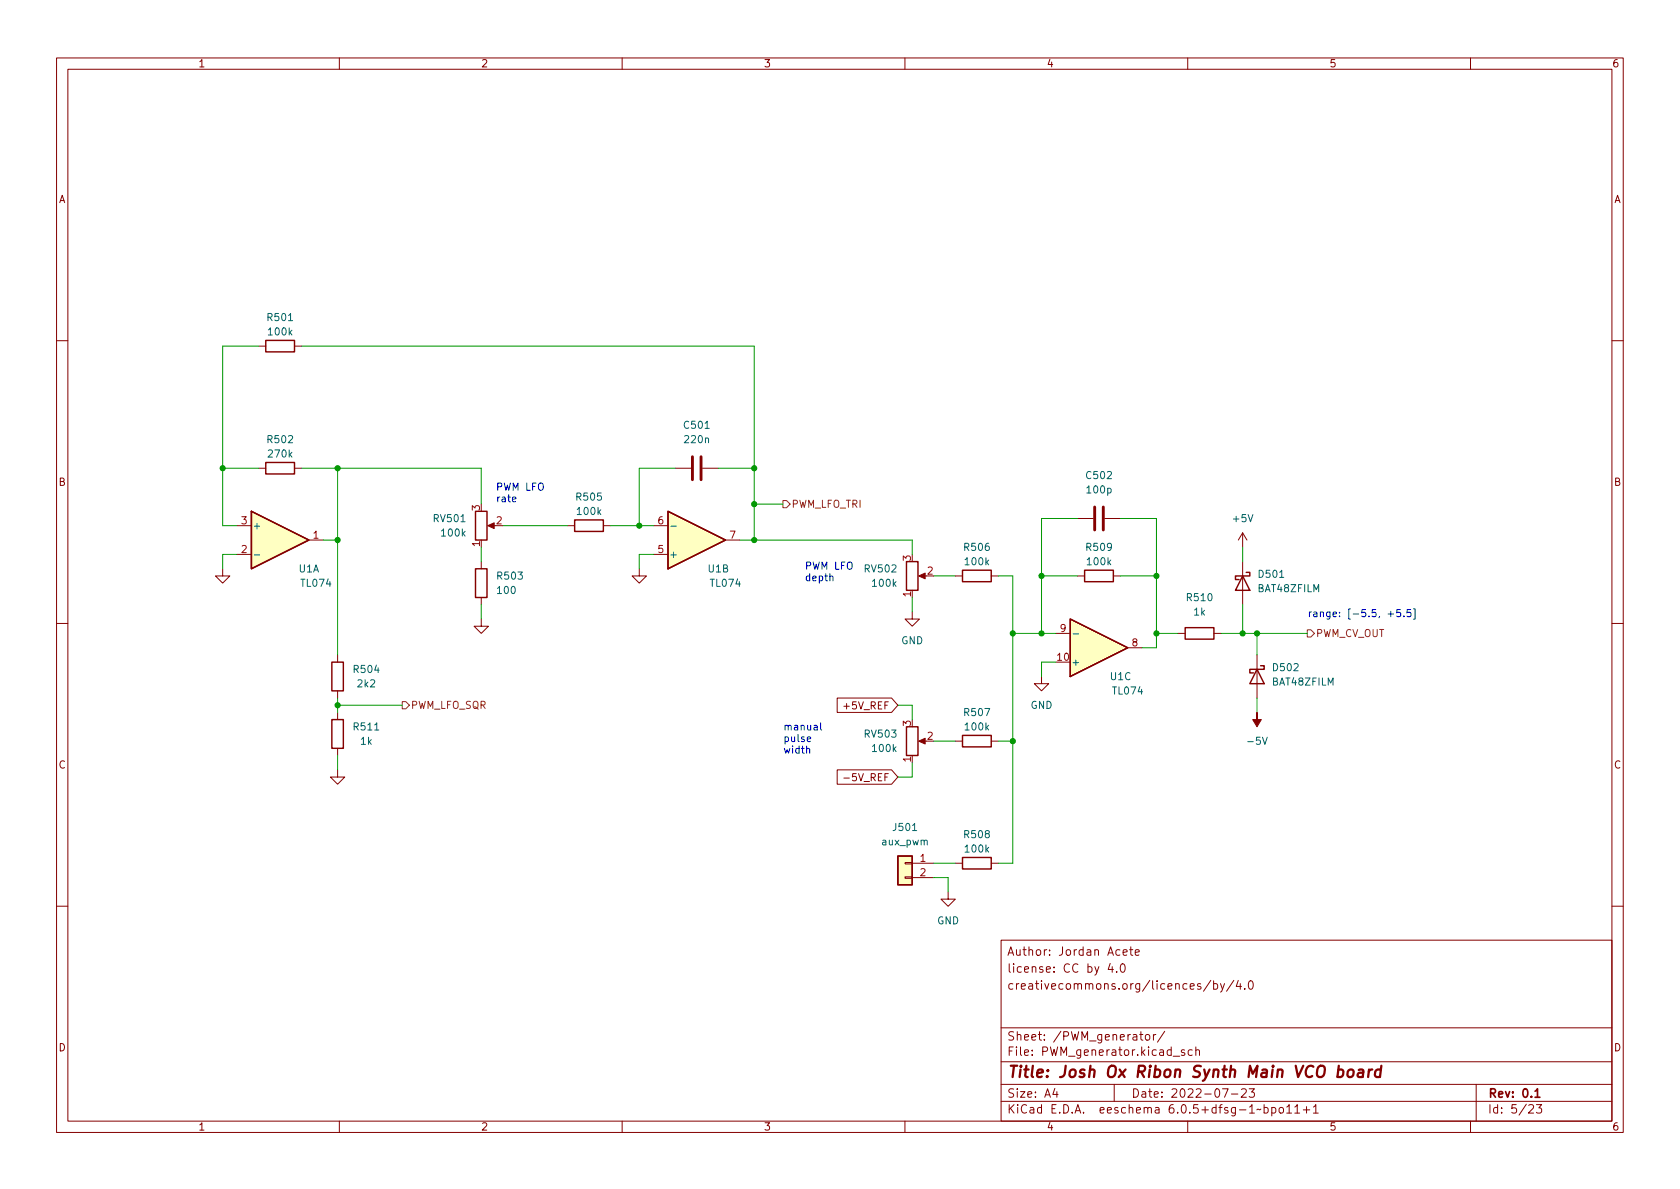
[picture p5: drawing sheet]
<svg xmlns="http://www.w3.org/2000/svg" width="297mm" height="210mm" viewBox="0 0 297 210" stroke-linecap="round" stroke-linejoin="round" font-family="sans-serif">
<g fill="none" stroke="#840000" stroke-width=".18">
<path d="M10 10.2h277v190.1h-277zM12 12.2h273v186.1h-273zM60 10.2v2M110 10.2v2M160 10.2v2M210 10.2v2M260 10.2v2M10 60.2h2M45.7 61.2h1.3M52.1 61.2h1.2M285 60.2h2M41.9 98h2.5"/>
<path d="M41.9 93h2.5M45.7 82.8h1.3M52.1 82.8h1.2M54.6 95.5h2.5M85.1 99.3v1.3M86.6 93h1M100.3 93h1.3M106.7 93h1.2M115.6 98h2.5M115.6 93h2.5M119.4 82.8h2.8M124.2 82.8h2.8"/>
<path d="M128.3 95.5h2.5M190.5 91.7h2.8M195.3 91.7h2.8M219.7 94.2v2.6M219.7 99.3v7.6M219.7 94.2l-.8 1.3M219.7 94.2l.8 1.3M10 110.2h2M39.4 100.6v1.2h1.2l-1.2 1.3-1.3-1.3h1.3M59.7 115.8v1.3M85.1 109.5v1.2h1.3l-1.3 1.3-1.3-1.3h1.3M85.1 105.7v1.2"/>
<path d="M113 100.6v1.2h1.3l-1.3 1.3-1.2-1.3h1.2M161.3 108.2v1.3h1.3l-1.3 1.2-1.3-1.2h1.3M162.8 101.8h1M168.9 101.8h1.3M175.3 101.8h1.2M184.1 119.6v1.3h1.3l-1.3 1.3-1.2-1.3h1.2M186.7 112h2.5M190.5 101.8h1.3M196.8 101.8h1.3M199.4 114.5h2.5M208.3 112h1.2M214.6 112h1.3"/>
<path d="M222.2 115.8v7.6M285 110.2h2M59.7 136.1v1.3h1.3l-1.3 1.3-1.3-1.3h1.3M59.7 122.2v1.2M59.7 126v1.2M59.7 132.3v1.3M148 123.4h9.6l1.1 1.3-1.1 1.3h-9.6zM148 136.1h9.6l1.1 1.3-1.1 1.3h-9.6zM149.2 137.6h1M162.8 131.1h1M168.9 131.1h1.3M175.3 131.1h1.2"/>
<path d="M160 155.1h1.3v.2h-1.3zM160 152.5h1.3v.3h-1.3zM161.3 152.6h3.8M161.3 155.2h3.8M167.6 157.7v1.3h-1.2l1.2 1.3 1.3-1.3h-1.3M168.9 152.6h1.3M175.3 152.6h1.2M10 160.2h2M177 166.3h108v32h-108zM196.3 170.4l-.4 1h1M196.6 170.9v1M197.4 171.8v.1"/>
<path d="M198.2 170.6l.2-.2a.81 .81 0 0 1 .6 .7 .81 .81 0 0 1-.3 .8h-.1a.81 .81 0 0 1-.4-1.3zM198.6 168.4l.7-.1-.1-.3-.4-.1-.2 .2v.8h.6M199.7 167.9h.6M199.9 167.4v1.3l.4 .2M200.7 168.4l.7-.1v-.3l-.5-.1-.2 .2 .1 .8h.6M214.1 173.4l-1.3 1.9M214.6 174l.4-.1 .3 .3v.4l-.2 .3h-.5M214.6 173.4v1.5M215.8 173.9l.3 1M216.5 173.9l-.5 1.4-.2 .1M218.1 173.4l-1.2 1.9M218.9 173.4l-.3 1h.9"/>
<path d="M219.3 173.9v1M220.1 174.8v.1M220.9 173.6l.2-.2a.81 .81 0 0 1 .6 .7 .81 .81 0 0 1-.3 .8h-.2a.81 .81 0 0 1-.3-1.3zM285 160.2h2M60 198.3v2M110 198.3v2M160 198.3v2M177 194.8h108M177 191.8h108M177 187.8h108M177 181.8h108M186.5 192.5l-.4 1h1"/>
<path d="M186.9 193v1M197 191.8v3M201.5 182.9h.6M201.7 182.4v1.3l.4 .2M202.6 183.1l.2-.2 .4 .2 .1 .5-.2 .3h-.3l-.2-.1zM203.9 182.9v1M204.4 182.9l-.3 .1-.2 .2M205.9 182.4l-1.3 1.9M207.4 186.8h1.2M209.4 185.7l-.3-.1-.2 .2v.3l.5 .1v.4h-.5M210 198.3v2M210.8 185.7l-.4-.1-.3 .3v.4l.1 .3h.6"/>
<path d="M211.4 185.8l.2-.2 .4 .1 .1 .9M211.4 185.1v1.5M216.1 192.5h1l-.6 1.5M217.7 193.5h1.2M219.5 192.7l.6-.2 .2 .2 .1 .3-1 1h1M220.9 192.5h.9l-.5 .6 .4 .1v.7l-.2 .1h-.4l-.2-.1M223.5 195.9l.4-.1 .3 .3v.4l-.1 .3h-.6M223.5 195.3v1.5M224.9 195.9l.4-.1 .3 .3v.4l-.2 .3h-.5M224.9 195.8v1.5M226.3 195.9l.3-.1 .3 .3v.4l-.3 .3h-.3l-.2-.3v-.4zM227.5 195.8l.4-.5v1.5"/>
<path d="M227.5 196.8h.9M228.9 195.8l.5-.5v1.5M228.9 196.8h.9M230.4 196.3h1.2M231 195.7v1.1M232.2 195.8l.4-.5v1.5M232.2 196.8h.9M260 198.3v2M261 191.8v6.5M270.3 195.5l.6-.2 .2 .2 .1 .3-1 1h1M271.7 195.3h.9l-.5 .6 .4 .1v.7l-.2 .1h-.4l-.2-.1"/>
</g>
<path d="M271.4 193l.4-.5v1.5M271.4 194h.9" fill="none" stroke="#840000" stroke-width=".3"/>
<path d="M236.6 189.2l.2-.1 .6 .1 .1 .3v.6a.66 .66 0 0 1-1 .3M238.4 189.3a.52 .52 0 0 1 .5-.2 .52 .52 0 0 1 .4 .4v.6a.55 .55 0 0 1-.5 .4 .55 .55 0 0 1-.6-.4zM240.2 189.2l.2-.1 .6 .1-.1 1.3M241 189.6l-.6 .1a.4 .4 0 0 0-.4 .3 .4 .4 0 0 0 .3 .5l.7-.1M242.1 189.1l-.2 1.4M242.6 189.1l-.4 .1-.2 .3M244.1 189.2a.66 .66 0 0 0-.9 .3l-.1 .6 .1 .3 .2 .1 .6-.1M244.2 188.5l-.2 2" fill="none" stroke="#840000" stroke-width=".4"/>
<g fill="none" stroke="#840000" stroke-width=".25">
<path d="M47 60.2h5.1v2h-5.1zM44.4 90.4l10.2 5.1-10.2 5.1zM47 81.8h5.1v2h-5.1zM84.1 90.4h2v5.1h-2zM101.6 91.9h5.1v2.1h-5.1zM118.1 90.4l10.2 5.1-10.2 5.1zM160.3 99.3h2v5.1h-2zM58.7 117.1h2v5.1h-2zM84.1 100.6h2v5.1h-2zM170.2 100.8h5.1v2.1h-5.1zM189.2 109.5l10.2 5-10.2 5.1zM191.8 100.8h5v2.1h-5z"/>
<path d="M209.5 111h5.1v2h-5.1zM219.7 101.8l1.3 2.6h-2.6zM220.3 101.2h.7v.6h-2.6v.7h.7M222.2 118.4l1.3 2.5h-2.5zM222.9 117.7h.6v.7h-2.5v.6h.6M58.7 127.2h2v5.1h-2zM160.3 128.5h2v5.1h-2zM170.2 130h5.1v2.1h-5.1zM158.7 151.4h2.6v5.1h-2.6zM170.2 151.6h5.1v2.1h-5.1z"/>
</g>
<g fill="#ffffc2" stroke="#ffffc2" stroke-width=".18">
<path d="M189.2 109.5l10.2 5-10.2 5.1z"/>
<path d="M44.4 90.4l10.2 5.1-10.2 5.1z"/>
<path d="M118.1 90.4l10.2 5.1-10.2 5.1z"/>
<path d="M158.7 151.4h2.6v5.1h-2.6z"/>
</g>
<path d="M45 98.1h.9M118.6 93h1M189.7 112.1h1" fill="none" stroke="#006464" stroke-width=".18"/>
<g fill="#840000" stroke="#840000" stroke-width=".18">
<path d="M162.4 131.1l1.2-.5v1z"/>
<path d="M162.4 101.8l1.2-.5v1.1z"/>
<path d="M222.2 126v1.2h.8l-.8 1.3-.7-1.3h.7z"/>
<path d="M86.2 93l1.2-.5v1z"/>
</g>
<path d="M122.4 80.8v4M124 80.8v4M193.5 89.7v4M195.1 89.7v4" fill="none" stroke="#840000" stroke-width=".51"/>
<path d="M138.4 88.5h.7l.6 .6-.6 .7h-.7zM231.1 111.4h.7l.6 .6-.6 .6h-.7zM71.1 124.1h.7l.6 .6-.6 .6h-.7z" fill="none" stroke="#725600" stroke-width=".18"/>
<path d="M146.7 102l.2-.1h.3l.1 .8M245.4 108.6h1M245.9 108.1v1M247.6 107.8h-.6l-.1 .6 .2-.1h.4l.2 .2-.1 .4-.2 .2-.5-.2M248.2 108.9v.2M249.4 107.8h-.6v.6l.1-.1h.5l.1 .2-.1 .4-.2 .2-.4-.2M249.9 107.7h.3v1.8h-.3M142.6 132.5l.2-.2 .3 .1 .1 .8M142.7 130.7l.6-.1v-.2l-.4-.1-.2 .2 .1 .6h.5M145.1 127.8v1.1l.2 .2" fill="none" stroke="#0000c2" stroke-width=".18"/>
<g fill="none" stroke="#009600" stroke-width=".18">
<path d="M45.7 61.2h-6.3v31.8h2.5M53.3 61.2h80v34.3M39.4 82.8h6.3M41.9 98h-2.5v2.6M53.3 82.8h31.8v6.3M57.1 95.5h2.6M59.7 82.8v33M85.1 96.8v2.5M88.9 93h11.4M107.9 93h7.7M115.6 98h-2.6v2.6M119.4 82.8h-6.4v10.2"/>
<path d="M127 82.8h6.3M130.8 95.5h30.5v2.5M133.3 89.1h5.1M190.5 91.7h-6.4v20.3M198.1 91.7h6.4v22.8h-2.6M219.7 96.8v2.5M85.1 106.9v2.6M161.3 105.7v2.5M165.1 101.8h3.8M176.5 101.8h2.6v50.8h-2.6M179.1 112h7.6M184.1 101.8h6.4"/>
<path d="M186.7 117.1h-2.6v2.5M198.1 101.8h6.4M204.5 112h3.8M215.9 112h15.2M219.7 106.9v5.1M222.2 112v3.8M59.7 123.4v2.6M59.7 133.6v2.5M59.7 124.7h11.4M158.7 124.7h2.6v2.5M161.3 134.9v2.5h-2.6M165.1 131.1h3.8"/>
<path d="M176.5 131.1h2.6M222.2 123.4v2.6M165.1 152.6h3.8M165.1 155.2h2.5v2.5"/>
</g>
<g fill="#009600" stroke="#009600" stroke-width=".18">
<circle cx="184.1" cy="112" r=".46"/>
<circle cx="179.1" cy="112" r=".46"/>
<circle cx="179.1" cy="131.1" r=".46"/>
<circle cx="39.4" cy="82.8" r=".46"/>
<circle cx="133.3" cy="82.8" r=".46"/>
<circle cx="133.3" cy="89.1" r=".46"/>
<circle cx="133.3" cy="95.5" r=".46"/>
<circle cx="113" cy="93" r=".46"/>
<circle cx="59.7" cy="95.5" r=".46"/>
<circle cx="59.7" cy="82.8" r=".46"/>
<circle cx="59.7" cy="124.7" r=".46"/>
<circle cx="204.5" cy="112" r=".46"/>
<circle cx="184.1" cy="101.8" r=".46"/>
<circle cx="222.2" cy="112" r=".46"/>
<circle cx="219.7" cy="112" r=".46"/>
<circle cx="204.5" cy="101.8" r=".46"/>
</g>
<text font-size="2.8" fill="#840000" x="178" y="190.6">Title: Josh Ox Ribon Synth Main VCO board</text>
<g font-size="2.1" fill="#840000">
<text x="178" y="172">license: CC by 4.0</text>
<text x="178" y="169">Author: Jordan Acete</text>
<text x="178" y="175">creativecommons.org/licences/by/4.0</text>
<text x="178" y="184">Sheet: /PWM_generator/</text>
<text x="178" y="186.7">File: PWM_generator.kicad_sch</text>
<text x="178" y="196.9">KiCad E.D.A. eeschema 6.0.5+dfsg-1~bpo11+1</text>
<text x="178" y="194.1">Size: A4</text>
<text x="200" y="194.1">Date: 2022-07-23</text>
<text x="263" y="194.1">Rev: 0.1</text>
<text x="263" y="196.9">Id: 5/23</text>
</g>
<g font-size="1.8" fill="#840000">
<text x="35" y="11.9">1</text>
<text x="85" y="11.9">2</text>
<text x="135" y="11.9">3</text>
<text x="185" y="11.9">4</text>
<text x="235" y="11.9">5</text>
<text x="285" y="11.9">6</text>
<text x="10.3" y="35.9">A</text>
<text x="285.3" y="35.9">A</text>
<text x="10.3" y="85.9">B</text>
<text x="285.3" y="85.9">B</text>
<text x="149.6" y="125.4">+5V_REF</text>
<text x="10.3" y="135.9">C</text>
<text x="285.3" y="135.9">C</text>
<text x="150" y="138.1">-5V_REF</text>
<text x="10.3" y="185.9">D</text>
<text x="285.3" y="185.9">D</text>
<text x="35" y="199.9">1</text>
<text x="85" y="199.9">2</text>
<text x="135" y="199.9">3</text>
<text x="185" y="199.9">4</text>
<text x="235" y="199.9">5</text>
<text x="285" y="199.9">6</text>
</g>
<g font-size="1.8" fill="#006464">
<text x="47.4" y="56.8">R501</text>
<text x="47.6" y="59.3">100k</text>
<text x="121.1" y="75.8">C501</text>
<text x="47.4" y="78.4">R502</text>
<text x="47.6" y="80.9">270k</text>
<text x="121.2" y="78.4">220n</text>
<text x="102" y="88.5">R505</text>
<text x="192.2" y="84.7">C502</text>
<text x="192.3" y="87.2">100p</text>
<text x="44.6" y="93.6">+</text>
<text x="76.8" y="92.3">RV501</text>
<text x="78.2" y="94.9">100k</text>
<text x="102.2" y="91.1">100k</text>
<text x="218.1" y="92.3">+5V</text>
<text x="52.8" y="101.2">U1A</text>
<text x="118.2" y="98.7">+</text>
<text x="125.2" y="101.2">U1B</text>
<text x="153" y="101.2">RV502</text>
<text x="170.6" y="97.4">R506</text>
<text x="170.8" y="99.9">100k</text>
<text x="192.2" y="97.4">R509</text>
<text x="192.3" y="99.9">100k</text>
<text x="53.3" y="103.8">TL074</text>
<text x="88" y="102.5">R503</text>
<text x="88" y="105">100</text>
<text x="125.7" y="103.8">TL074</text>
<text x="154.4" y="103.8">100k</text>
<text x="210" y="106.3">R510</text>
<text x="222.5" y="104.7">BAT48ZFILM</text>
<text x="222.7" y="102.2">D501</text>
<text x="159.3" y="113.9">GND</text>
<text x="211.1" y="108.8">1k</text>
<text x="62.7" y="119">R504</text>
<text x="189.4" y="117.7">+</text>
<text x="225.2" y="118.7">D502</text>
<text x="63.3" y="121.5">2k2</text>
<text x="182.2" y="125.3">GND</text>
<text x="196.4" y="120.3">U1C</text>
<text x="196.8" y="122.8">TL074</text>
<text x="225" y="121.2">BAT48ZFILM</text>
<text x="62.7" y="129.2">R511</text>
<text x="63.8" y="131.7">1k</text>
<text x="153" y="130.4">RV503</text>
<text x="170.6" y="126.6">R507</text>
<text x="170.8" y="129.2">100k</text>
<text x="220.9" y="131.7">-5V</text>
<text x="154.4" y="133">100k</text>
<text x="156" y="149.5">aux_pwm</text>
<text x="158.1" y="146.9">J501</text>
<text x="170.6" y="148.2">R508</text>
<text x="170.8" y="150.7">100k</text>
<text x="165.7" y="163.4">GND</text>
</g>
<g font-size="1.8" fill="#0000c2">
<text x="87.6" y="86.8">PWM LFO</text>
<text x="87.6" y="88.8">rate</text>
<text x="142.2" y="100.7">PWM LFO</text>
<text x="142.2" y="102.8">depth</text>
<text x="231.1" y="109.1">range: [-5.5, +5.5]</text>
<text x="138.4" y="129.2">manual</text>
<text x="138.4" y="131.2">pulse</text>
<text x="138.4" y="133.2">width</text>
</g>
<g font-size="1.8" fill="#725600">
<text x="139.9" y="89.8">PWM_LFO_TRI</text>
<text x="232.6" y="112.6">PWM_CV_OUT</text>
<text x="72.6" y="125.3">PWM_LFO_SQR</text>
</g>
<g font-size="1.8" fill="#a90000">
<text x="42.7" y="92.7">3</text>
<text x="55.4" y="95.2">1</text>
<text x="84.8" y="90.3" transform="rotate(-90 84.8 90.3)">3</text>
<text x="87.8" y="92.7">2</text>
<text x="116.3" y="92.7">6</text>
<text x="129" y="95.2">7</text>
<text x="42.7" y="97.8">2</text>
<text x="84.8" y="96.6" transform="rotate(-90 84.8 96.6)">1</text>
<text x="116.3" y="97.8">5</text>
<text x="161" y="99.2" transform="rotate(-90 161 99.2)">3</text>
<text x="164" y="101.6">2</text>
<text x="161" y="105.5" transform="rotate(-90 161 105.5)">1</text>
<text x="187.5" y="111.8">9</text>
<text x="187" y="116.8">10</text>
<text x="200.2" y="114.3">8</text>
<text x="161" y="128.4" transform="rotate(-90 161 128.4)">3</text>
<text x="164" y="130.8">2</text>
<text x="161" y="134.7" transform="rotate(-90 161 134.7)">1</text>
<text x="162.7" y="152.4">1</text>
<text x="162.7" y="154.9">2</text>
</g>
</svg>
